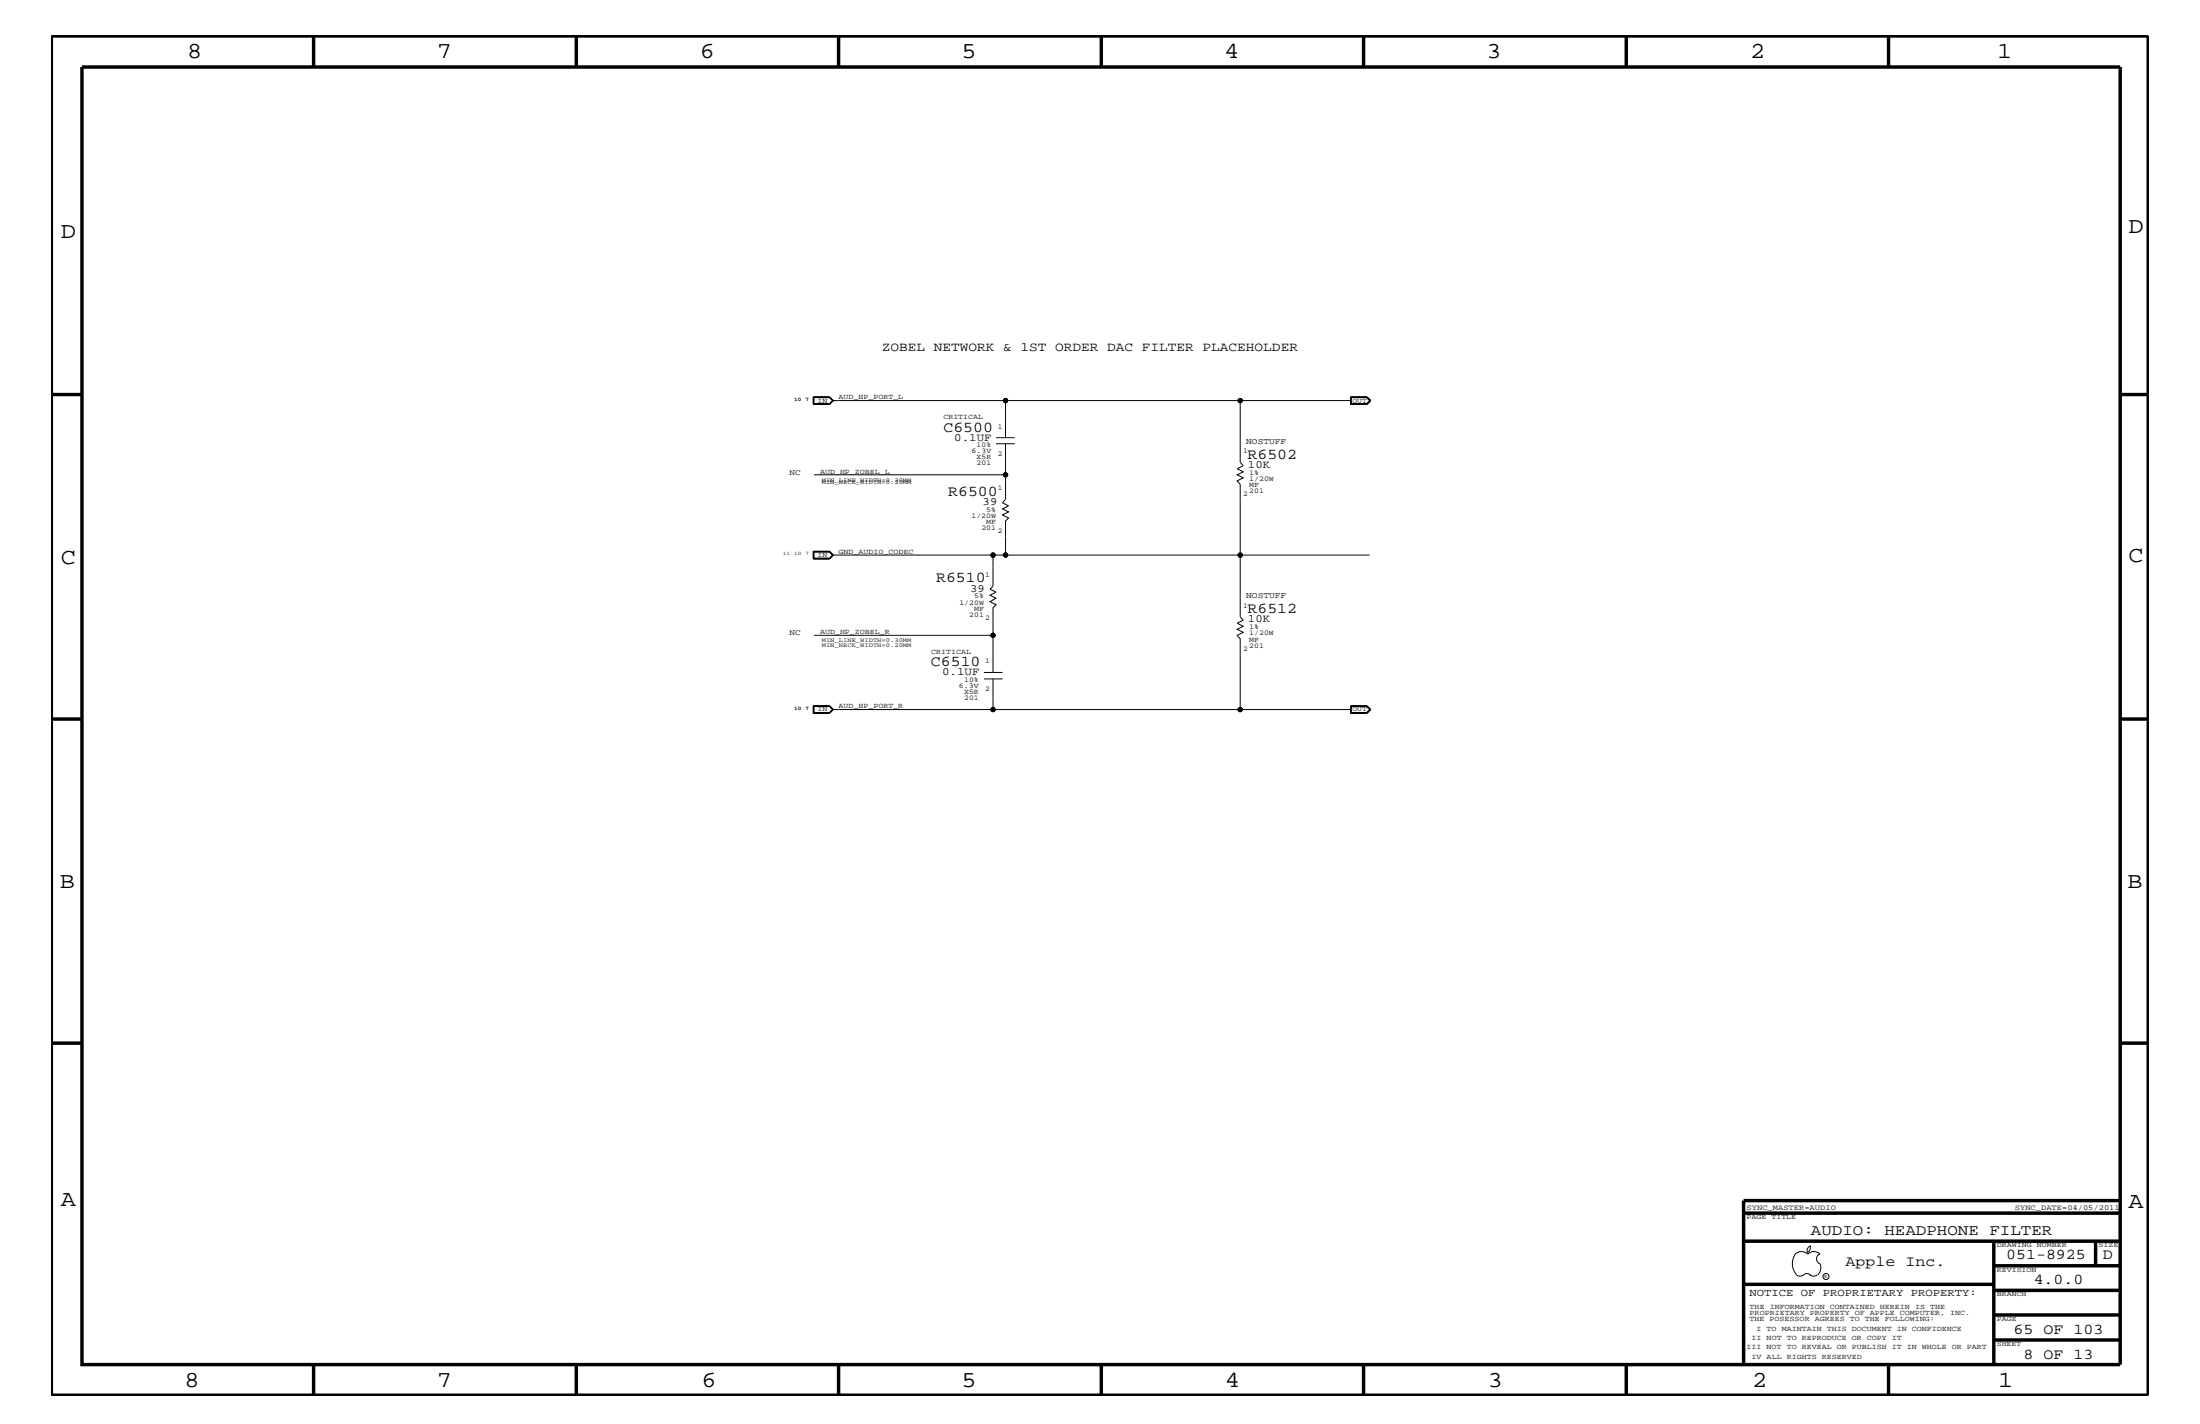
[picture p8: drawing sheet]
<svg xmlns="http://www.w3.org/2000/svg" width="432mm" height="279mm" viewBox="0 0 432 279" stroke-linecap="round" stroke-linejoin="round" font-family="sans-serif">
<g fill="none" stroke="#000" stroke-width=".2">
<path d="M159.6 77.8h3.2l.8 .8-.8 .8h-3.2zM159.7 78h3.1M159.8 78v1.2h3l.6-.6M162.8 78l.7 .6M162.8 78l.6 .6M163.4 78.6h34v7.3M163.5 78.6l-.7 .7h-3.1M163.5 78.6l-.7-.7h-3.1v1.5M163.5 78.6l-.7 .8M197.4 78.6h67.8M243.4 78.6v12.1l.6 .7-1.2 .6 1.2 .6-1.2 .6 1.2 .6-1.2 .5 .6 .7v13.9h25.4M265.1 77.8h3.2l.8 .8-.8 .8h-3.2z"/>
<path d="M265.1 77.9h3.2l.7 .7-.7 .8M265.2 78h3.1l.6 .6-.6 .7h-3.1zM268.2 78l.6 .6-.6 .6h-3M159.8 93.2h37.6M195.5 87.1h3.6M195.5 85.9h3.6M197.4 87.1v10.9l-.6 .7 1.2 .6-1.2 .6 1.2 .5-1.2 .6 1.2 .6-.6 .6v6.7h-2.5v6.1l-.6 .6 1.2 .6-1.2 .6 1.2 .6-1.2 .7 1.2 .5-.6 .6v5.5h-35.1M159.6 108.1h3.2l.8 .8-.8 .8h-3.2zM159.8 108.3h3l.6 .6-.6 .6h-3zM163.4 108.9h31.5M163.5 108.9l-.7-.7h-3.1v1.5M163.5 108.9l-.7 .7h-3.1"/>
<path d="M163.5 108.9l-.7 .8M197.4 108.9h46v12.1l.6 .7-1.2 .6 1.2 .6-1.2 .6 1.2 .6-1.2 .6 .6 .6v13.9h-48.5v-6M159.6 138.5h3.2l.8 .7-.8 .8h-3.2zM159.7 138.5h3.1l.7 .7-.7 .7h-3.1zM159.8 138.6h3l.6 .6-.6 .6h-3zM163.4 139.2h31.5M193.1 133.2h3.7M193.1 131.9h3.7M194.9 124.7v7.2M243.4 139.2h21.8M265.1 138.5h3.2l.8 .7-.8 .8h-3.2zM265.1 139.9h3.2"/>
<path d="M265.1 138.5h3.2M265.2 138.5v1.4M265.2 138.6h3l.6 .6-.6 .6h-3M268.3 138.5l.7 .7-.7 .7M268.3 138.5l.6 .7-.6 .7M352.3 246.1a1.69 1.69 0 0 1 2.5 0M352.4 246a3.3 3.3 0 0 0 .2 4.1M352.6 250.2l.7 .2 .7-.2M354 250.2l.7-.3 .7 .3M354.8 246.1a1.69 1.69 0 0 1 2.4 0M355.2 250.2l.7 .2 .7-.2M355.3 244.4v.3a1.18 1.18 0 0 1-.6 1.1"/>
<path d="M355.4 244.4a.99 .99 0 0 0-.6 1.4M357.2 246a1.04 1.04 0 0 0-.7 1 1.04 1.04 0 0 0 .7 1M357.3 248l.1 .7a2.11 2.11 0 0 1-.6 1.5"/>
<circle cx="197.4" cy="78.6" r=".42"/>
<circle cx="243.4" cy="78.6" r=".42"/>
<circle cx="197.4" cy="93.2" r=".42"/>
<circle cx="194.9" cy="108.9" r=".42"/>
<circle cx="197.4" cy="108.9" r=".42"/>
<circle cx="243.4" cy="108.9" r=".42"/>
<circle cx="194.9" cy="139.2" r=".42"/>
<circle cx="194.9" cy="124.7" r=".42"/>
<circle cx="243.4" cy="139.2" r=".42"/>
<circle cx="358.4" cy="250.5" r=".59"/>
</g>
<g fill="none" stroke="#000" stroke-width=".68" stroke-linecap="butt">
<path d="M10.1 7.1h411.5v266.7h-411.5zM16.1 13.2h400v254.5h-400zM61.6 7.1v6.1M113.1 7.1v6.1M164.6 7.1v6.1M216.2 7.1v6.1M267.6 7.1v6.1M319.2 7.1v6.1M370.7 7.1v6.1M10.1 77.4h6M416.1 77.4h5.5M10.1 141.1h6"/>
<path d="M416.1 141.1h5.5M10.1 204.7h6M416.1 204.7h5.5M342.2 238h73.9M416.1 235.6h-73.9v32.1M342.2 243.5h73.9M342.2 252h49.1M391.3 243.5v24.2M391.3 258h24.8M391.3 253.2h24.8M391.3 248.4h24.8M411.3 243.5v4.9"/>
<path d="M61.6 267.7v6.1M113.1 267.7v6.1M164.6 267.7v6.1M216.2 268v5.8M267.6 267.7v6.1M319.2 267.7v6.1M370.7 267.7v6.1M391.3 262.9h24.8"/>
</g>
<g fill="#000">
<circle cx="197.4" cy="78.6" r=".42"/>
<circle cx="243.4" cy="78.6" r=".42"/>
<circle cx="197.4" cy="93.2" r=".42"/>
<circle cx="194.9" cy="108.9" r=".42"/>
<circle cx="197.4" cy="108.9" r=".42"/>
<circle cx="243.4" cy="108.9" r=".42"/>
<circle cx="194.9" cy="139.2" r=".42"/>
<circle cx="194.9" cy="124.7" r=".42"/>
<circle cx="243.4" cy="139.2" r=".42"/>
</g>
<g font-size="4.5">
<text x="36.7" y="11.5">8</text>
<text x="85.8" y="11.5">7</text>
<text x="137.3" y="11.5">6</text>
<text x="188.7" y="11.5">5</text>
<text x="240.3" y="11.5">4</text>
<text x="291.8" y="11.5">3</text>
<text x="343.5" y="11.5">2</text>
<text x="392" y="11.5">1</text>
<text x="11.9" y="46.8">D</text>
<text x="417.7" y="45.7">D</text>
<text x="11.9" y="110.6">C</text>
<text x="417.7" y="110.3">C</text>
<text x="11.8" y="174.3">B</text>
<text x="417.6" y="174.2">B</text>
<text x="11.9" y="236.7">A</text>
<text x="417.7" y="237.1">A</text>
<text x="36.2" y="272.1">8</text>
<text x="85.8" y="272.1">7</text>
<text x="137.7" y="272.1">6</text>
<text x="188.7" y="272.1">5</text>
<text x="240.4" y="272.1">4</text>
<text x="292" y="272.1">3</text>
<text x="343.9" y="272.1">2</text>
<text x="392.2" y="272.1">1</text>
</g>
<g font-size="3">
<text x="185.2" y="84.7">C6500</text>
<text x="244.9" y="90">R6502</text>
<text x="186.1" y="97.3">R6500</text>
<text x="183.7" y="114.2">R6510</text>
<text x="244.9" y="120.3">R6512</text>
<text x="182.7" y="130.8">C6510</text>
<text x="355.4" y="242.3">AUDIO: HEADPHONE FILTER</text>
<text x="362.2" y="248.4">Apple Inc.</text>
<text x="393.7" y="247.1">051-8925</text>
<text x="399.2" y="252">4.0.0</text>
<text x="412.7" y="247.1">D</text>
<text x="395.2" y="261.6">65 OF 103</text>
<text x="397.2" y="266.6">8 OF 13</text>
</g>
<text font-size="2.5" x="173.1" y="68.9">ZOBEL NETWORK &amp; 1ST ORDER DAC FILTER PLACEHOLDER</text>
<g font-size="2.2">
<text x="187.3" y="86.5">0.1UF</text>
<text x="244.9" y="91.8">10K</text>
<text x="192.9" y="99.1">39</text>
<text x="190.4" y="116.1">39</text>
<text x="244.9" y="122.1">10K</text>
<text x="184.9" y="132.5">0.1UF</text>
</g>
<text font-size="2.1" x="343.4" y="254.4">NOTICE OF PROPRIETARY PROPERTY:</text>
<g font-size="1.7">
<text x="244.6" y="87.1">NOSTUFF</text>
<text x="244.6" y="117.4">NOSTUFF</text>
</g>
<g font-size="1.6">
<text x="154.9" y="93.2">NC</text>
<text x="154.9" y="124.7">NC</text>
</g>
<g font-size="1.5">
<text x="342.8" y="237.4">SYNC_MASTER=AUDIO</text>
<text x="395.5" y="237.4">SYNC_DATE=04/05/2011</text>
</g>
<g font-size="1.4">
<text x="160.4" y="79">IN</text>
<text x="164.6" y="78.3">AUD_HP_PORT_L</text>
<text x="185.2" y="82.2">CRITICAL</text>
<text x="265.4" y="79">OUT</text>
<text x="190.7" y="88.8">6.3V</text>
<text x="191.7" y="87.7">10%</text>
<text x="195.8" y="89.5">2</text>
<text x="195.8" y="84.1">1</text>
<text x="244" y="88.9">1</text>
<text x="161" y="92.9">AUD_HP_ZOBEL_L</text>
<text x="191.7" y="91.2">201</text>
<text x="191.7" y="90">X5R</text>
<text x="245.2" y="93.2">1%</text>
<text x="245.2" y="94.3">1/20W</text>
<text x="245.2" y="95.6">MF</text>
<text x="190.7" y="101.6">1/20W</text>
<text x="193.5" y="100.4">5%</text>
<text x="195.8" y="96.2">1</text>
<text x="244" y="97.4">2</text>
<text x="245.2" y="96.8">201</text>
<text x="192.6" y="104.1">201</text>
<text x="193.5" y="102.9">MF</text>
<text x="195.8" y="104.7">2</text>
<text x="160.4" y="109.3">IN</text>
<text x="164.6" y="108.7">GND_AUDIO_CODEC</text>
<text x="193.4" y="113.1">1</text>
<text x="188.3" y="118.6">1/20W</text>
<text x="191.2" y="117.4">5%</text>
<text x="191.2" y="119.8">MF</text>
<text x="244" y="119.2">1</text>
<text x="161" y="124.4">AUD_HP_ZOBEL_R</text>
<text x="190.2" y="121">201</text>
<text x="193.4" y="121.7">2</text>
<text x="245.2" y="123.5">1%</text>
<text x="245.2" y="124.7">1/20W</text>
<text x="245.2" y="125.9">MF</text>
<text x="182.8" y="128.3">CRITICAL</text>
<text x="193.4" y="130.2">1</text>
<text x="244" y="127.7">2</text>
<text x="245.2" y="127.1">201</text>
<text x="188.2" y="134.9">6.3V</text>
<text x="189.2" y="137.3">201</text>
<text x="189.2" y="136.1">X5R</text>
<text x="189.2" y="133.8">10%</text>
<text x="193.4" y="135.6">2</text>
<text x="160.4" y="139.6">IN</text>
<text x="164.6" y="139">AUD_HP_PORT_R</text>
<text x="265.4" y="139.6">OUT</text>
<text x="342.8" y="239.2">PAGE TITLE</text>
<text x="391.9" y="244.7">DRAWING NUMBER</text>
<text x="411.9" y="244.7">SIZE</text>
<text x="391.9" y="249.5">REVISION</text>
<text x="343.4" y="256.8">THE INFORMATION CONTAINED HEREIN IS THE</text>
<text x="391.9" y="254.4">BRANCH</text>
<text x="343.4" y="259.3">THE POSESSOR AGREES TO THE FOLLOWING:</text>
<text x="343.4" y="258">PROPRIETARY PROPERTY OF APPLE COMPUTER, INC.</text>
<text x="343.8" y="262.9">II NOT TO REPRODUCE OR COPY IT</text>
<text x="344.8" y="261.1">I TO MAINTAIN THIS DOCUMENT IN CONFIDENCE</text>
<text x="391.9" y="259.3">PAGE</text>
<text x="342.8" y="264.7">III NOT TO REVEAL OR PUBLISH IT IN WHOLE OR PART</text>
<text x="343.8" y="266.6">IV ALL RIGHTS RESERVED</text>
<text x="391.9" y="264.1">SHEET</text>
</g>
<g font-size="1.2">
<text x="161.3" y="95">MIN_NECK_WIDTH=0.20MM</text>
<text x="161.3" y="94.5">MIN_LINE_WIDTH=0.30MM</text>
<text x="161.3" y="127">MIN_NECK_WIDTH=0.20MM</text>
<text x="161.3" y="126">MIN_LINE_WIDTH=0.30MM</text>
</g>
<g font-size="1">
<text x="155.9" y="78.6">10</text>
<text x="158.1" y="78.6">7</text>
<text x="153.7" y="108.9">11</text>
<text x="155.9" y="108.9">10</text>
<text x="158.1" y="108.9">7</text>
<text x="155.9" y="139.2">10</text>
<text x="158.1" y="139.2">7</text>
<text x="358.1" y="250.7">R</text>
</g>
</svg>
